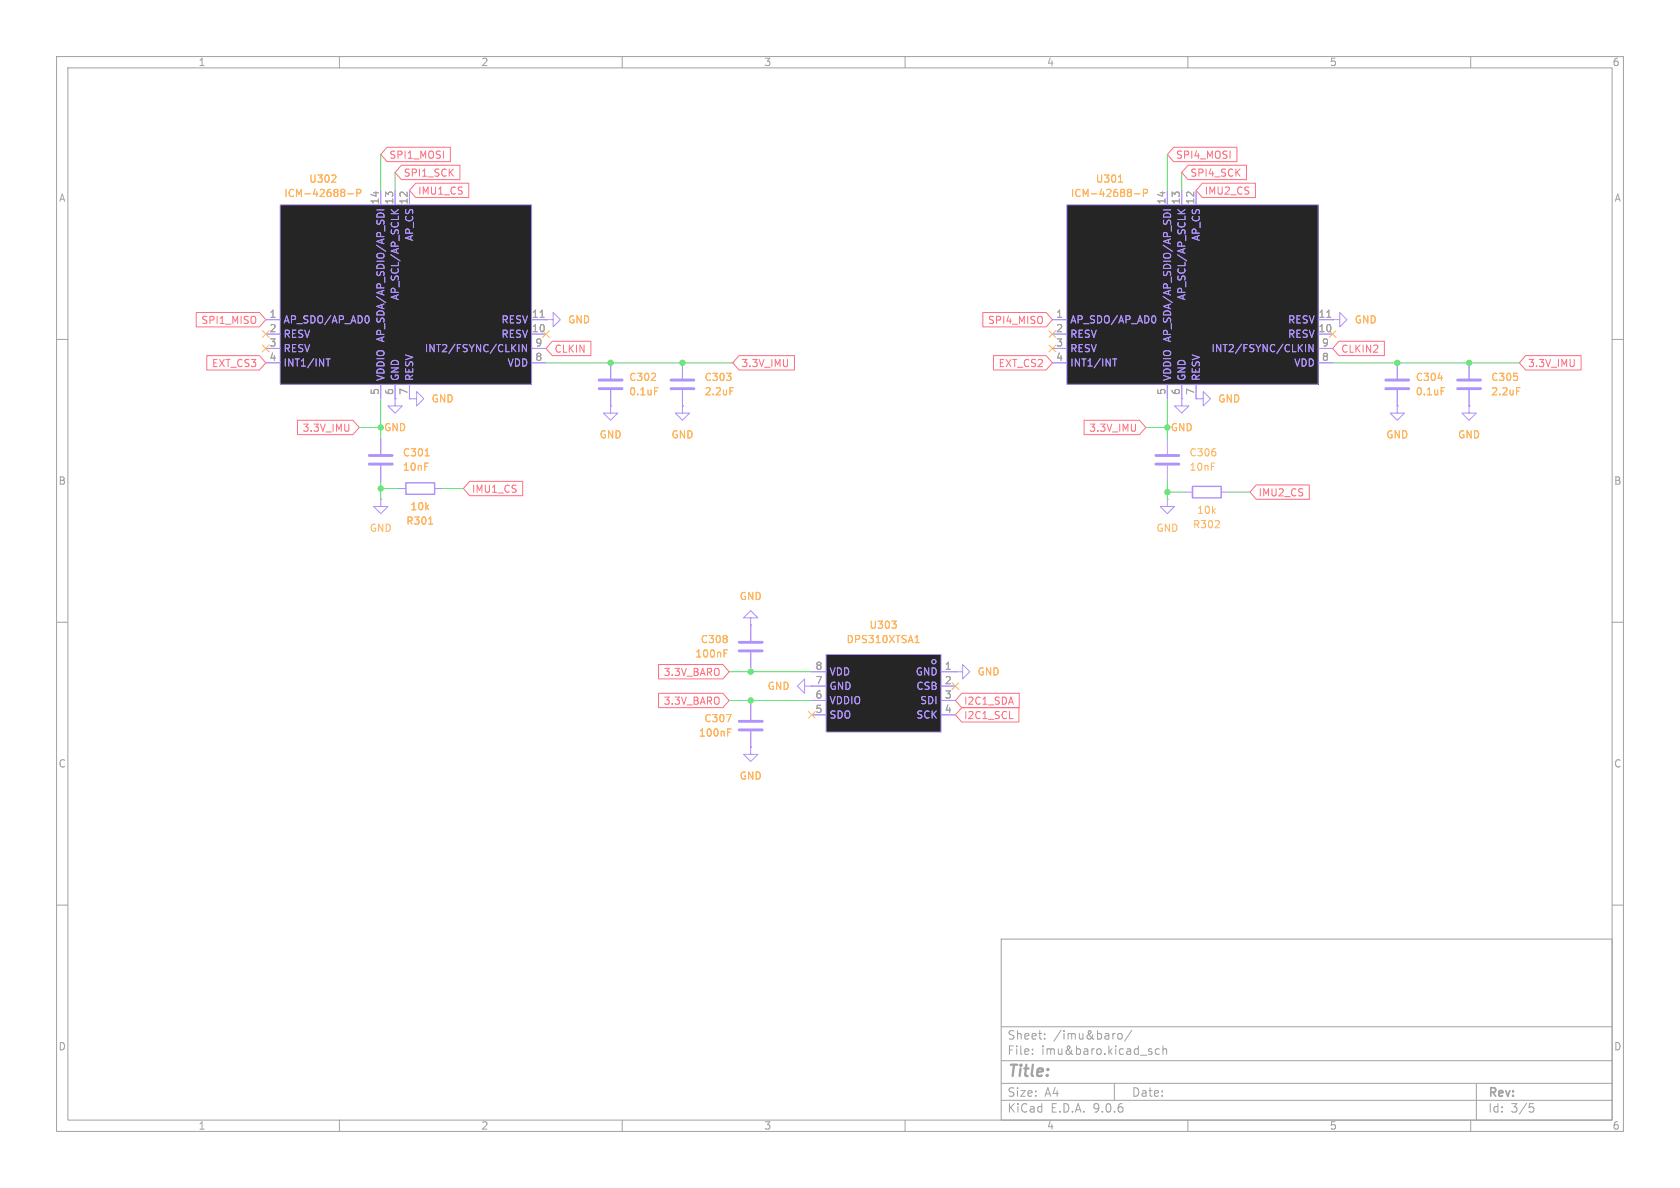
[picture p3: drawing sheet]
(kicad_sch
 (version 20250114)
 (generator "eeschema")
 (generator_version "9.0")
 (paper "A4")
 (lib_symbols
  (symbol "ICM-42688-P_1" (exclude_from_sim no) (in_bom yes) (on_board yes)
   (property "Reference" "U302" (at -36.83 32.512 0) (effects (font (size 1.27 1.27))))
   (property "Value" "ICM-42688-P" (at -36.83 29.972 0) (effects (font (size 1.27 1.27))))
   (property "Footprint" "easyeda2kicad:LGA-14_L3.0-W2.5-P0.50-TL" (at 2.54 41.91 0) (effects (font (size 1.27 1.27)) (hide yes)))
   (property "Datasheet" "" (at 0 0 0) (effects (font (size 1.27 1.27)) (hide yes)))
   (property "Description" "" (at 0 0 0) (effects (font (size 1.27 1.27)) (hide yes)))
   (property "LCSC Part" "C1850418" (at -14.986 39.37 0) (effects (font (size 1.27 1.27)) (hide yes)))
   (symbol "ICM-42688-P_1_0_1"
    (rectangle (start -44.45 27.94) (end 0 -3.81) (stroke (width 0) (type default)) (fill (type background)))
    (pin unspecified line (at -46.99 7.62 0) (length 2.54) (name "AP_SDO/AP_AD0" (effects (font (size 1.27 1.27)))) (number "1" (effects (font (size 1.27 1.27)))))
    (pin unspecified line (at -46.99 5.08 0) (length 2.54) (name "RESV" (effects (font (size 1.27 1.27)))) (number "2" (effects (font (size 1.27 1.27)))))
    (pin unspecified line (at -46.99 2.54 0) (length 2.54) (name "RESV" (effects (font (size 1.27 1.27)))) (number "3" (effects (font (size 1.27 1.27)))))
    (pin unspecified line (at -46.99 0 0) (length 2.54) (name "INT1/INT" (effects (font (size 1.27 1.27)))) (number "4" (effects (font (size 1.27 1.27)))))
    (pin unspecified line (at -26.67 30.48 270) (length 2.54) (name "AP_SDA/AP_SDIO/AP_SDI" (effects (font (size 1.27 1.27)))) (number "14" (effects (font (size 1.27 1.27)))))
    (pin unspecified line (at -26.67 -6.35 90) (length 2.54) (name "VDDIO" (effects (font (size 1.27 1.27)))) (number "5" (effects (font (size 1.27 1.27)))))
    (pin unspecified line (at -24.13 30.48 270) (length 2.54) (name "AP_SCL/AP_SCLK" (effects (font (size 1.27 1.27)))) (number "13" (effects (font (size 1.27 1.27)))))
    (pin unspecified line (at -24.13 -6.35 90) (length 2.54) (name "GND" (effects (font (size 1.27 1.27)))) (number "6" (effects (font (size 1.27 1.27)))))
    (pin unspecified line (at -21.59 30.48 270) (length 2.54) (name "AP_CS" (effects (font (size 1.27 1.27)))) (number "12" (effects (font (size 1.27 1.27)))))
    (pin unspecified line (at -21.59 -6.35 90) (length 2.54) (name "RESV" (effects (font (size 1.27 1.27)))) (number "7" (effects (font (size 1.27 1.27)))))
    (pin unspecified line (at 2.54 7.62 180) (length 2.54) (name "RESV" (effects (font (size 1.27 1.27)))) (number "11" (effects (font (size 1.27 1.27)))))
    (pin unspecified line (at 2.54 5.08 180) (length 2.54) (name "RESV" (effects (font (size 1.27 1.27)))) (number "10" (effects (font (size 1.27 1.27)))))
    (pin unspecified line (at 2.54 2.54 180) (length 2.54) (name "INT2/FSYNC/CLKIN" (effects (font (size 1.27 1.27)))) (number "9" (effects (font (size 1.27 1.27)))))
    (pin unspecified line (at 2.54 0 180) (length 2.54) (name "VDD" (effects (font (size 1.27 1.27)))) (number "8" (effects (font (size 1.27 1.27))))))
   (embedded_fonts no))
  (symbol "PCM_Capacitor_AKL:C_0402"
   (pin_numbers (hide yes))
   (pin_names
    (offset 0.254)) (exclude_from_sim no) (in_bom yes) (on_board yes)
   (property "Reference" "C" (at 0.635 2.54 0) (effects (font (size 1.27 1.27)) (justify left)))
   (property "Value" "C_0402" (at 0.635 -2.54 0) (effects (font (size 1.27 1.27)) (justify left)))
   (property "Footprint" "PCM_Capacitor_SMD_AKL:C_0402_1005Metric" (at 0.9652 -3.81 0) (effects (font (size 1.27 1.27)) (hide yes)))
   (property "Datasheet" "~" (at 0 0 0) (effects (font (size 1.27 1.27)) (hide yes)))
   (property "Description" "SMD 0402 MLCC capacitor, Alternate KiCad Library" (at 0 0 0) (effects (font (size 1.27 1.27)) (hide yes)))
   (symbol "C_0402_0_1"
    (polyline (pts (xy -2.032 0.762) (xy 2.032 0.762)) (stroke (width 0.508) (type default)) (fill (type none)))
    (polyline (pts (xy -2.032 -0.762) (xy 2.032 -0.762)) (stroke (width 0.508) (type default)) (fill (type none))))
   (symbol "C_0402_0_2"
    (polyline (pts (xy -2.54 -2.54) (xy -0.381 -0.381)) (stroke (width 0) (type default)) (fill (type none)))
    (polyline (pts (xy -0.508 -0.508) (xy -1.651 0.635)) (stroke (width 0.508) (type default)) (fill (type none)))
    (polyline (pts (xy -0.508 -0.508) (xy 0.635 -1.651)) (stroke (width 0.508) (type default)) (fill (type none)))
    (polyline (pts (xy 0.381 0.381) (xy 2.54 2.54)) (stroke (width 0) (type default)) (fill (type none)))
    (polyline (pts (xy 0.508 0.508) (xy -0.635 1.651)) (stroke (width 0.508) (type default)) (fill (type none)))
    (polyline (pts (xy 0.508 0.508) (xy 1.651 -0.635)) (stroke (width 0.508) (type default)) (fill (type none))))
   (symbol "C_0402_1_1"
    (pin passive line (at 0 3.81 270) (length 2.794) (name "~" (effects (font (size 1.27 1.27)))) (number "1" (effects (font (size 1.27 1.27)))))
    (pin passive line (at 0 -3.81 90) (length 2.794) (name "~" (effects (font (size 1.27 1.27)))) (number "2" (effects (font (size 1.27 1.27))))))
   (symbol "C_0402_1_2"
    (pin passive line (at -2.54 -2.54 90) (length 0) (name "~" (effects (font (size 1.27 1.27)))) (number "2" (effects (font (size 1.27 1.27)))))
    (pin passive line (at 2.54 2.54 270) (length 0) (name "~" (effects (font (size 1.27 1.27)))) (number "1" (effects (font (size 1.27 1.27))))))
   (embedded_fonts no))
  (symbol "PCM_Resistor_AKL:R_0402"
   (pin_numbers (hide yes))
   (pin_names
    (offset 0)) (exclude_from_sim no) (in_bom yes) (on_board yes)
   (property "Reference" "R" (at 2.54 1.27 0) (effects (font (size 1.27 1.27)) (justify left)))
   (property "Value" "R_0402" (at 2.54 -1.27 0) (effects (font (size 1.27 1.27)) (justify left)))
   (property "Footprint" "PCM_Resistor_SMD_AKL:R_0402_1005Metric" (at 0 -11.43 0) (effects (font (size 1.27 1.27)) (hide yes)))
   (property "Datasheet" "~" (at 0 0 0) (effects (font (size 1.27 1.27)) (hide yes)))
   (property "Description" "SMD 0402 Chip Resistor, European Symbol, Alternate KiCad Library" (at 0 0 0) (effects (font (size 1.27 1.27)) (hide yes)))
   (symbol "R_0402_0_1"
    (rectangle (start -1.016 2.54) (end 1.016 -2.54) (stroke (width 0.254) (type default)) (fill (type none))))
   (symbol "R_0402_0_2"
    (polyline (pts (xy -2.54 -2.54) (xy -1.524 -1.524)) (stroke (width 0) (type default)) (fill (type none)))
    (polyline (pts (xy 1.524 1.524) (xy 2.54 2.54)) (stroke (width 0) (type default)) (fill (type none)))
    (polyline (pts (xy 1.524 1.524) (xy 0.889 2.159) (xy -2.159 -0.889) (xy -0.889 -2.159) (xy 2.159 0.889) (xy 1.524 1.524)) (stroke (width 0.254) (type default)) (fill (type none))))
   (symbol "R_0402_1_1"
    (pin passive line (at 0 3.81 270) (length 1.27) (name "~" (effects (font (size 1.27 1.27)))) (number "1" (effects (font (size 1.27 1.27)))))
    (pin passive line (at 0 -3.81 90) (length 1.27) (name "~" (effects (font (size 1.27 1.27)))) (number "2" (effects (font (size 1.27 1.27))))))
   (symbol "R_0402_1_2"
    (pin passive line (at -2.54 -2.54 0) (length 0) (name "" (effects (font (size 1.27 1.27)))) (number "2" (effects (font (size 1.27 1.27)))))
    (pin passive line (at 2.54 2.54 180) (length 0) (name "" (effects (font (size 1.27 1.27)))) (number "1" (effects (font (size 1.27 1.27))))))
   (embedded_fonts no))
  (symbol "easyeda2kicad:DPS310XTSA1" (exclude_from_sim no) (in_bom yes) (on_board yes)
   (property "Reference" "U" (at 0 8.89 0) (effects (font (size 1.27 1.27))))
   (property "Value" "DPS310XTSA1" (at 0 -8.89 0) (effects (font (size 1.27 1.27))))
   (property "Footprint" "easyeda2kicad:LGA-8_DPS310XTSA1" (at 0 -11.43 0) (effects (font (size 1.27 1.27)) (hide yes)))
   (property "Datasheet" "https://lcsc.com/product-detail/Sensors_Infineon_DPS310XTSA1_DPS310XTSA1_C130156.html" (at 0 -13.97 0) (effects (font (size 1.27 1.27)) (hide yes)))
   (property "Description" "" (at 0 0 0) (effects (font (size 1.27 1.27)) (hide yes)))
   (property "LCSC Part" "C130156" (at 0 -16.51 0) (effects (font (size 1.27 1.27)) (hide yes)))
   (symbol "DPS310XTSA1_0_1"
    (rectangle (start -10.16 6.86) (end 10.16 -6.86) (stroke (width 0) (type default)) (fill (type background)))
    (circle (center -8.89 5.59) (radius 0.38) (stroke (width 0) (type default)) (fill (type none)))
    (circle (center -8.89 5.59) (radius 0.38) (stroke (width 0) (type default)) (fill (type none)))
    (pin unspecified line (at -12.7 3.81 0) (length 2.54) (name "GND" (effects (font (size 1.27 1.27)))) (number "1" (effects (font (size 1.27 1.27)))))
    (pin unspecified line (at -12.7 1.27 0) (length 2.54) (name "CSB" (effects (font (size 1.27 1.27)))) (number "2" (effects (font (size 1.27 1.27)))))
    (pin unspecified line (at -12.7 -1.27 0) (length 2.54) (name "SDI" (effects (font (size 1.27 1.27)))) (number "3" (effects (font (size 1.27 1.27)))))
    (pin unspecified line (at -12.7 -3.81 0) (length 2.54) (name "SCK" (effects (font (size 1.27 1.27)))) (number "4" (effects (font (size 1.27 1.27)))))
    (pin unspecified line (at 12.7 3.81 180) (length 2.54) (name "VDD" (effects (font (size 1.27 1.27)))) (number "8" (effects (font (size 1.27 1.27)))))
    (pin unspecified line (at 12.7 1.27 180) (length 2.54) (name "GND" (effects (font (size 1.27 1.27)))) (number "7" (effects (font (size 1.27 1.27)))))
    (pin unspecified line (at 12.7 -1.27 180) (length 2.54) (name "VDDIO" (effects (font (size 1.27 1.27)))) (number "6" (effects (font (size 1.27 1.27)))))
    (pin unspecified line (at 12.7 -3.81 180) (length 2.54) (name "SDO" (effects (font (size 1.27 1.27)))) (number "5" (effects (font (size 1.27 1.27))))))
   (embedded_fonts no))
  (symbol "power:GND"
   (power)
   (pin_numbers (hide yes))
   (pin_names
    (offset 0) (hide yes)) (exclude_from_sim no) (in_bom yes) (on_board yes)
   (property "Reference" "#PWR" (at 0 -6.35 0) (effects (font (size 1.27 1.27)) (hide yes)))
   (property "Value" "GND" (at 0 -3.81 0) (effects (font (size 1.27 1.27))))
   (property "Footprint" "" (at 0 0 0) (effects (font (size 1.27 1.27)) (hide yes)))
   (property "Datasheet" "" (at 0 0 0) (effects (font (size 1.27 1.27)) (hide yes)))
   (property "Description" "Power symbol creates a global label with name \"GND\" , ground" (at 0 0 0) (effects (font (size 1.27 1.27)) (hide yes)))
   (symbol "GND_0_1"
    (polyline (pts (xy 0 0) (xy 0 -1.27) (xy 1.27 -1.27) (xy 0 -2.54) (xy -1.27 -1.27) (xy 0 -1.27)) (stroke (width 0) (type default)) (fill (type none))))
   (symbol "GND_1_1"
    (pin power_in line (at 0 0 270) (length 0) (name "~" (effects (font (size 1.27 1.27)))) (number "1" (effects (font (size 1.27 1.27))))))
   (embedded_fonts no)))
 (junction
  (at 120.65 64.135)
  (diameter 0)
  (color 0 0 0 0))
 (junction
  (at 247.015 64.135)
  (diameter 0)
  (color 0 0 0 0))
 (junction
  (at 67.31 75.565)
  (diameter 0)
  (color 0 0 0 0))
 (junction
  (at 107.95 64.135)
  (diameter 0)
  (color 0 0 0 0))
 (junction
  (at 206.375 75.565)
  (diameter 0)
  (color 0 0 0 0))
 (junction
  (at 132.715 118.745)
  (diameter 0)
  (color 0 0 0 0))
 (junction
  (at 259.715 64.135)
  (diameter 0)
  (color 0 0 0 0))
 (junction
  (at 67.31 86.36)
  (diameter 0)
  (color 0 0 0 0))
 (junction
  (at 132.715 123.825)
  (diameter 0)
  (color 0 0 0 0))
 (junction
  (at 206.375 86.995)
  (diameter 0)
  (color 0 0 0 0))
 (no_connect
  (at 46.99 61.595))
 (no_connect
  (at 168.91 121.285))
 (no_connect
  (at 186.055 61.595))
 (no_connect
  (at 143.51 126.365))
 (no_connect
  (at 46.99 59.055))
 (no_connect
  (at 186.055 59.055))
 (no_connect
  (at 235.585 59.055))
 (no_connect
  (at 96.52 59.055))
 (wire
  (pts (xy 63.5 75.565) (xy 67.31 75.565))
  (stroke (width 0) (type default)))
 (wire
  (pts (xy 247.015 64.135) (xy 259.715 64.135))
  (stroke (width 0) (type default)))
 (wire
  (pts (xy 206.375 27.305) (xy 206.375 33.655))
  (stroke (width 0) (type default)))
 (wire
  (pts (xy 208.915 30.48) (xy 208.915 33.655))
  (stroke (width 0) (type default)))
 (wire
  (pts (xy 206.375 85.09) (xy 206.375 86.995))
  (stroke (width 0) (type default)))
 (wire
  (pts (xy 220.98 86.995) (xy 217.17 86.995))
  (stroke (width 0) (type default)))
 (wire
  (pts (xy 132.715 123.825) (xy 143.51 123.825))
  (stroke (width 0) (type default)))
 (wire
  (pts (xy 67.31 75.565) (xy 67.31 77.47))
  (stroke (width 0) (type default)))
 (wire
  (pts (xy 67.31 70.485) (xy 67.31 75.565))
  (stroke (width 0) (type default)))
 (wire
  (pts (xy 132.715 118.745) (xy 143.51 118.745))
  (stroke (width 0) (type default)))
 (wire
  (pts (xy 128.905 118.745) (xy 132.715 118.745))
  (stroke (width 0) (type default)))
 (wire
  (pts (xy 70.485 86.36) (xy 67.31 86.36))
  (stroke (width 0) (type default)))
 (wire
  (pts (xy 209.55 86.995) (xy 206.375 86.995))
  (stroke (width 0) (type default)))
 (wire
  (pts (xy 67.31 27.305) (xy 67.31 33.655))
  (stroke (width 0) (type default)))
 (wire
  (pts (xy 202.565 75.565) (xy 206.375 75.565))
  (stroke (width 0) (type default)))
 (wire
  (pts (xy 81.915 86.36) (xy 78.105 86.36))
  (stroke (width 0) (type default)))
 (wire
  (pts (xy 107.95 64.135) (xy 120.65 64.135))
  (stroke (width 0) (type default)))
 (wire
  (pts (xy 120.65 64.135) (xy 129.54 64.135))
  (stroke (width 0) (type default)))
 (wire
  (pts (xy 132.715 118.11) (xy 132.715 118.745))
  (stroke (width 0) (type default)))
 (wire
  (pts (xy 67.31 85.09) (xy 67.31 86.36))
  (stroke (width 0) (type default)))
 (wire
  (pts (xy 67.31 86.36) (xy 67.31 88.265))
  (stroke (width 0) (type default)))
 (wire
  (pts (xy 206.375 75.565) (xy 206.375 77.47))
  (stroke (width 0) (type default)))
 (wire
  (pts (xy 128.905 123.825) (xy 132.715 123.825))
  (stroke (width 0) (type default)))
 (wire
  (pts (xy 259.715 64.135) (xy 268.605 64.135))
  (stroke (width 0) (type default)))
 (wire
  (pts (xy 206.375 70.485) (xy 206.375 75.565))
  (stroke (width 0) (type default)))
 (wire
  (pts (xy 132.715 124.46) (xy 132.715 123.825))
  (stroke (width 0) (type default)))
 (wire
  (pts (xy 69.85 30.48) (xy 69.85 33.655))
  (stroke (width 0) (type default)))
 (wire
  (pts (xy 206.375 86.995) (xy 206.375 88.265))
  (stroke (width 0) (type default)))
 (wire
  (pts (xy 96.52 64.135) (xy 107.95 64.135))
  (stroke (width 0) (type default)))
 (wire
  (pts (xy 235.585 64.135) (xy 247.015 64.135))
  (stroke (width 0) (type default)))
 (global_label "CLKIN2"
  (shape input)
  (at 235.585 61.595 0)
  (fields_autoplaced yes)
  (effects (font (size 1.27 1.27)) (justify left))
  (property "Intersheetrefs" "${INTERSHEET_REFS}" (at 245.2831 61.595 0) (effects (font (size 1.27 1.27)) (justify left) (hide yes))))
 (global_label "IMU1_CS"
  (shape input)
  (at 81.915 86.36 0)
  (fields_autoplaced yes)
  (effects (font (size 1.27 1.27)) (justify left))
  (property "Intersheetrefs" "${INTERSHEET_REFS}" (at 92.9435 86.36 0) (effects (font (size 1.27 1.27)) (justify left) (hide yes))))
 (global_label "3.3V_IMU"
  (shape input)
  (at 202.565 75.565 180)
  (fields_autoplaced yes)
  (effects (font (size 1.27 1.27)) (justify right))
  (property "Intersheetrefs" "${INTERSHEET_REFS}" (at 191.1131 75.565 0) (effects (font (size 1.27 1.27)) (justify right) (hide yes))))
 (global_label "CLKIN"
  (shape input)
  (at 96.52 61.595 0)
  (fields_autoplaced yes)
  (effects (font (size 1.27 1.27)) (justify left))
  (property "Intersheetrefs" "${INTERSHEET_REFS}" (at 105.0086 61.595 0) (effects (font (size 1.27 1.27)) (justify left) (hide yes))))
 (global_label "EXT_CS2"
  (shape input)
  (at 186.055 64.135 180)
  (fields_autoplaced yes)
  (effects (font (size 1.27 1.27)) (justify right))
  (property "Intersheetrefs" "${INTERSHEET_REFS}" (at 175.0871 64.135 0) (effects (font (size 1.27 1.27)) (justify right) (hide yes))))
 (global_label "3.3V_BARO"
  (shape input)
  (at 128.905 123.825 180)
  (fields_autoplaced yes)
  (effects (font (size 1.27 1.27)) (justify right))
  (property "Intersheetrefs" "${INTERSHEET_REFS}" (at 115.8807 123.825 0) (effects (font (size 1.27 1.27)) (justify right) (hide yes))))
 (global_label "SPI4_MISO"
  (shape input)
  (at 186.055 56.515 180)
  (fields_autoplaced yes)
  (effects (font (size 1.27 1.27)) (justify right))
  (property "Intersheetrefs" "${INTERSHEET_REFS}" (at 173.2122 56.515 0) (effects (font (size 1.27 1.27)) (justify right) (hide yes))))
 (global_label "I2C1_SDA"
  (shape input)
  (at 168.91 123.825 0)
  (fields_autoplaced yes)
  (effects (font (size 1.27 1.27)) (justify left))
  (property "Intersheetrefs" "${INTERSHEET_REFS}" (at 180.7247 123.825 0) (effects (font (size 1.27 1.27)) (justify left) (hide yes))))
 (global_label "EXT_CS3"
  (shape input)
  (at 46.99 64.135 180)
  (fields_autoplaced yes)
  (effects (font (size 1.27 1.27)) (justify right))
  (property "Intersheetrefs" "${INTERSHEET_REFS}" (at 36.0221 64.135 0) (effects (font (size 1.27 1.27)) (justify right) (hide yes))))
 (global_label "3.3V_IMU"
  (shape input)
  (at 268.605 64.135 0)
  (fields_autoplaced yes)
  (effects (font (size 1.27 1.27)) (justify left))
  (property "Intersheetrefs" "${INTERSHEET_REFS}" (at 280.0569 64.135 0) (effects (font (size 1.27 1.27)) (justify left) (hide yes))))
 (global_label "IMU2_CS"
  (shape input)
  (at 211.455 33.655 0)
  (fields_autoplaced yes)
  (effects (font (size 1.27 1.27)) (justify left))
  (property "Intersheetrefs" "${INTERSHEET_REFS}" (at 222.4835 33.655 0) (effects (font (size 1.27 1.27)) (justify left) (hide yes))))
 (global_label "SPI4_SCK"
  (shape input)
  (at 208.915 30.48 0)
  (fields_autoplaced yes)
  (effects (font (size 1.27 1.27)) (justify left))
  (property "Intersheetrefs" "${INTERSHEET_REFS}" (at 220.9111 30.48 0) (effects (font (size 1.27 1.27)) (justify left) (hide yes))))
 (global_label "IMU1_CS"
  (shape input)
  (at 72.39 33.655 0)
  (fields_autoplaced yes)
  (effects (font (size 1.27 1.27)) (justify left))
  (property "Intersheetrefs" "${INTERSHEET_REFS}" (at 83.4185 33.655 0) (effects (font (size 1.27 1.27)) (justify left) (hide yes))))
 (global_label "I2C1_SCL"
  (shape input)
  (at 168.91 126.365 0)
  (fields_autoplaced yes)
  (effects (font (size 1.27 1.27)) (justify left))
  (property "Intersheetrefs" "${INTERSHEET_REFS}" (at 180.6642 126.365 0) (effects (font (size 1.27 1.27)) (justify left) (hide yes))))
 (global_label "3.3V_BARO"
  (shape input)
  (at 128.905 118.745 180)
  (fields_autoplaced yes)
  (effects (font (size 1.27 1.27)) (justify right))
  (property "Intersheetrefs" "${INTERSHEET_REFS}" (at 115.8807 118.745 0) (effects (font (size 1.27 1.27)) (justify right) (hide yes))))
 (global_label "3.3V_IMU"
  (shape input)
  (at 63.5 75.565 180)
  (fields_autoplaced yes)
  (effects (font (size 1.27 1.27)) (justify right))
  (property "Intersheetrefs" "${INTERSHEET_REFS}" (at 52.0481 75.565 0) (effects (font (size 1.27 1.27)) (justify right) (hide yes))))
 (global_label "SPI1_MISO"
  (shape input)
  (at 46.99 56.515 180)
  (fields_autoplaced yes)
  (effects (font (size 1.27 1.27)) (justify right))
  (property "Intersheetrefs" "${INTERSHEET_REFS}" (at 34.1472 56.515 0) (effects (font (size 1.27 1.27)) (justify right) (hide yes))))
 (global_label "SPI4_MOSI"
  (shape input)
  (at 206.375 27.305 0)
  (fields_autoplaced yes)
  (effects (font (size 1.27 1.27)) (justify left))
  (property "Intersheetrefs" "${INTERSHEET_REFS}" (at 219.2178 27.305 0) (effects (font (size 1.27 1.27)) (justify left) (hide yes))))
 (global_label "IMU2_CS"
  (shape input)
  (at 220.98 86.995 0)
  (fields_autoplaced yes)
  (effects (font (size 1.27 1.27)) (justify left))
  (property "Intersheetrefs" "${INTERSHEET_REFS}" (at 232.0085 86.995 0) (effects (font (size 1.27 1.27)) (justify left) (hide yes))))
 (global_label "3.3V_IMU"
  (shape input)
  (at 129.54 64.135 0)
  (fields_autoplaced yes)
  (effects (font (size 1.27 1.27)) (justify left))
  (property "Intersheetrefs" "${INTERSHEET_REFS}" (at 140.9919 64.135 0) (effects (font (size 1.27 1.27)) (justify left) (hide yes))))
 (global_label "SPI1_SCK"
  (shape input)
  (at 69.85 30.48 0)
  (fields_autoplaced yes)
  (effects (font (size 1.27 1.27)) (justify left))
  (property "Intersheetrefs" "${INTERSHEET_REFS}" (at 81.8461 30.48 0) (effects (font (size 1.27 1.27)) (justify left) (hide yes))))
 (global_label "SPI1_MOSI"
  (shape input)
  (at 67.31 27.305 0)
  (fields_autoplaced yes)
  (effects (font (size 1.27 1.27)) (justify left))
  (property "Intersheetrefs" "${INTERSHEET_REFS}" (at 80.1528 27.305 0) (effects (font (size 1.27 1.27)) (justify left) (hide yes))))
 (symbol
  (lib_id "power:GND")
  (at 67.31 88.265 0)
  (unit 1)
  (exclude_from_sim no)
  (in_bom yes)
  (on_board yes)
  (dnp no)
  (fields_autoplaced yes)
  (property "Reference" "#PWR0304" (at 67.31 94.615 0) (effects (font (size 1.27 1.27)) (hide yes)))
  (property "Value" "GND" (at 67.31 93.345 0) (effects (font (size 1.27 1.27))))
  (property "Footprint" "" (at 67.31 88.265 0) (effects (font (size 1.27 1.27)) (hide yes)))
  (property "Datasheet" "" (at 67.31 88.265 0) (effects (font (size 1.27 1.27)) (hide yes)))
  (property "Description" "Power symbol creates a global label with name \"GND\" , ground" (at 67.31 88.265 0) (effects (font (size 1.27 1.27)) (hide yes)))
  (pin "1"))
 (symbol
  (lib_id "easyeda2kicad:DPS310XTSA1")
  (at 156.21 122.555 0)
  (mirror y)
  (unit 1)
  (exclude_from_sim no)
  (in_bom yes)
  (on_board yes)
  (dnp no)
  (property "Reference" "U303" (at 156.21 110.49 0) (effects (font (size 1.27 1.27))))
  (property "Value" "DPS310XTSA1" (at 156.21 113.03 0) (effects (font (size 1.27 1.27))))
  (property "Footprint" "easyeda2kicad:LGA-8_DPS310XTSA1" (at 156.21 133.985 0) (effects (font (size 1.27 1.27)) (hide yes)))
  (property "Datasheet" "https://lcsc.com/product-detail/Sensors_Infineon_DPS310XTSA1_DPS310XTSA1_C130156.html" (at 156.21 136.525 0) (effects (font (size 1.27 1.27)) (hide yes)))
  (property "Description" "" (at 156.21 122.555 0) (effects (font (size 1.27 1.27)) (hide yes)))
  (property "LCSC Part" "C130156" (at 156.21 139.065 0) (effects (font (size 1.27 1.27)) (hide yes)))
  (pin "7")
  (pin "1")
  (pin "4")
  (pin "8")
  (pin "3")
  (pin "6")
  (pin "2")
  (pin "5"))
 (symbol
  (lib_id "power:GND")
  (at 107.95 71.755 0)
  (unit 1)
  (exclude_from_sim no)
  (in_bom yes)
  (on_board yes)
  (dnp no)
  (fields_autoplaced yes)
  (property "Reference" "#PWR0305" (at 107.95 78.105 0) (effects (font (size 1.27 1.27)) (hide yes)))
  (property "Value" "GND" (at 107.95 76.835 0) (effects (font (size 1.27 1.27))))
  (property "Footprint" "" (at 107.95 71.755 0) (effects (font (size 1.27 1.27)) (hide yes)))
  (property "Datasheet" "" (at 107.95 71.755 0) (effects (font (size 1.27 1.27)) (hide yes)))
  (property "Description" "Power symbol creates a global label with name \"GND\" , ground" (at 107.95 71.755 0) (effects (font (size 1.27 1.27)) (hide yes)))
  (pin "1"))
 (symbol
  (lib_id "PCM_Capacitor_AKL:C_0402")
  (at 120.65 67.945 0)
  (unit 1)
  (exclude_from_sim no)
  (in_bom yes)
  (on_board yes)
  (dnp no)
  (fields_autoplaced yes)
  (property "Reference" "C303" (at 124.46 66.6749 0) (effects (font (size 1.27 1.27)) (justify left)))
  (property "Value" "2.2uF" (at 124.46 69.2149 0) (effects (font (size 1.27 1.27)) (justify left)))
  (property "Footprint" "PCM_Capacitor_SMD_AKL:C_0402_1005Metric" (at 121.6152 71.755 0) (effects (font (size 1.27 1.27)) (hide yes)))
  (property "Datasheet" "~" (at 120.65 67.945 0) (effects (font (size 1.27 1.27)) (hide yes)))
  (property "Description" "SMD 0402 MLCC capacitor, Alternate KiCad Library" (at 120.65 67.945 0) (effects (font (size 1.27 1.27)) (hide yes)))
  (pin "1")
  (pin "2"))
 (symbol
  (lib_id "PCM_Capacitor_AKL:C_0402")
  (at 107.95 67.945 0)
  (unit 1)
  (exclude_from_sim no)
  (in_bom yes)
  (on_board yes)
  (dnp no)
  (fields_autoplaced yes)
  (property "Reference" "C302" (at 111.125 66.6749 0) (effects (font (size 1.27 1.27)) (justify left)))
  (property "Value" "0.1uF" (at 111.125 69.2149 0) (effects (font (size 1.27 1.27)) (justify left)))
  (property "Footprint" "PCM_Capacitor_SMD_AKL:C_0402_1005Metric" (at 108.9152 71.755 0) (effects (font (size 1.27 1.27)) (hide yes)))
  (property "Datasheet" "~" (at 107.95 67.945 0) (effects (font (size 1.27 1.27)) (hide yes)))
  (property "Description" "SMD 0402 MLCC capacitor, Alternate KiCad Library" (at 107.95 67.945 0) (effects (font (size 1.27 1.27)) (hide yes)))
  (pin "1")
  (pin "2"))
 (symbol
  (lib_id "power:GND")
  (at 168.91 118.745 90)
  (unit 1)
  (exclude_from_sim no)
  (in_bom yes)
  (on_board yes)
  (dnp no)
  (fields_autoplaced yes)
  (property "Reference" "#PWR0314" (at 175.26 118.745 0) (effects (font (size 1.27 1.27)) (hide yes)))
  (property "Value" "GND" (at 172.72 118.7449 90) (effects (font (size 1.27 1.27)) (justify right)))
  (property "Footprint" "" (at 168.91 118.745 0) (effects (font (size 1.27 1.27)) (hide yes)))
  (property "Datasheet" "" (at 168.91 118.745 0) (effects (font (size 1.27 1.27)) (hide yes)))
  (property "Description" "Power symbol creates a global label with name \"GND\" , ground" (at 168.91 118.745 0) (effects (font (size 1.27 1.27)) (hide yes)))
  (pin "1"))
 (symbol
  (lib_id "power:GND")
  (at 235.585 56.515 90)
  (unit 1)
  (exclude_from_sim no)
  (in_bom yes)
  (on_board yes)
  (dnp no)
  (fields_autoplaced yes)
  (property "Reference" "#PWR0307" (at 241.935 56.515 0) (effects (font (size 1.27 1.27)) (hide yes)))
  (property "Value" "GND" (at 239.395 56.5149 90) (effects (font (size 1.27 1.27)) (justify right)))
  (property "Footprint" "" (at 235.585 56.515 0) (effects (font (size 1.27 1.27)) (hide yes)))
  (property "Datasheet" "" (at 235.585 56.515 0) (effects (font (size 1.27 1.27)) (hide yes)))
  (property "Description" "Power symbol creates a global label with name \"GND\" , ground" (at 235.585 56.515 0) (effects (font (size 1.27 1.27)) (hide yes)))
  (pin "1"))
 (symbol
  (lib_id "PCM_Capacitor_AKL:C_0402")
  (at 132.715 128.27 0)
  (mirror y)
  (unit 1)
  (exclude_from_sim no)
  (in_bom yes)
  (on_board yes)
  (dnp no)
  (property "Reference" "C307" (at 129.54 126.9999 0) (effects (font (size 1.27 1.27)) (justify left)))
  (property "Value" "100nF" (at 129.54 129.5399 0) (effects (font (size 1.27 1.27)) (justify left)))
  (property "Footprint" "PCM_Capacitor_SMD_AKL:C_0402_1005Metric" (at 131.7498 132.08 0) (effects (font (size 1.27 1.27)) (hide yes)))
  (property "Datasheet" "~" (at 132.715 128.27 0) (effects (font (size 1.27 1.27)) (hide yes)))
  (property "Description" "SMD 0402 MLCC capacitor, Alternate KiCad Library" (at 132.715 128.27 0) (effects (font (size 1.27 1.27)) (hide yes)))
  (pin "1")
  (pin "2"))
 (symbol
  (lib_id "power:GND")
  (at 259.715 71.755 0)
  (unit 1)
  (exclude_from_sim no)
  (in_bom yes)
  (on_board yes)
  (dnp no)
  (fields_autoplaced yes)
  (property "Reference" "#PWR0311" (at 259.715 78.105 0) (effects (font (size 1.27 1.27)) (hide yes)))
  (property "Value" "GND" (at 259.715 76.835 0) (effects (font (size 1.27 1.27))))
  (property "Footprint" "" (at 259.715 71.755 0) (effects (font (size 1.27 1.27)) (hide yes)))
  (property "Datasheet" "" (at 259.715 71.755 0) (effects (font (size 1.27 1.27)) (hide yes)))
  (property "Description" "Power symbol creates a global label with name \"GND\" , ground" (at 259.715 71.755 0) (effects (font (size 1.27 1.27)) (hide yes)))
  (pin "1"))
 (symbol
  (lib_id "PCM_Capacitor_AKL:C_0402")
  (at 247.015 67.945 0)
  (unit 1)
  (exclude_from_sim no)
  (in_bom yes)
  (on_board yes)
  (dnp no)
  (fields_autoplaced yes)
  (property "Reference" "C304" (at 250.19 66.6749 0) (effects (font (size 1.27 1.27)) (justify left)))
  (property "Value" "0.1uF" (at 250.19 69.2149 0) (effects (font (size 1.27 1.27)) (justify left)))
  (property "Footprint" "PCM_Capacitor_SMD_AKL:C_0402_1005Metric" (at 247.9802 71.755 0) (effects (font (size 1.27 1.27)) (hide yes)))
  (property "Datasheet" "~" (at 247.015 67.945 0) (effects (font (size 1.27 1.27)) (hide yes)))
  (property "Description" "SMD 0402 MLCC capacitor, Alternate KiCad Library" (at 247.015 67.945 0) (effects (font (size 1.27 1.27)) (hide yes)))
  (pin "1")
  (pin "2"))
 (symbol
  (lib_name "ICM-42688-P_1")
  (lib_id "easyeda2kicad:ICM-42688-P")
  (at 233.045 64.135 0)
  (unit 1)
  (exclude_from_sim no)
  (in_bom yes)
  (on_board yes)
  (dnp no)
  (fields_autoplaced yes)
  (property "Reference" "U301" (at 196.215 31.623 0) (effects (font (size 1.27 1.27))))
  (property "Value" "ICM-42688-P" (at 196.215 34.163 0) (effects (font (size 1.27 1.27))))
  (property "Footprint" "easyeda2kicad:LGA-14_L3.0-W2.5-P0.50-TL" (at 235.585 22.225 0) (effects (font (size 1.27 1.27)) (hide yes)))
  (property "Datasheet" "" (at 233.045 64.135 0) (effects (font (size 1.27 1.27)) (hide yes)))
  (property "Description" "" (at 233.045 64.135 0) (effects (font (size 1.27 1.27)) (hide yes)))
  (property "LCSC Part" "C1850418" (at 218.059 24.765 0) (effects (font (size 1.27 1.27)) (hide yes)))
  (pin "14")
  (pin "2")
  (pin "12")
  (pin "3")
  (pin "7")
  (pin "6")
  (pin "8")
  (pin "13")
  (pin "1")
  (pin "4")
  (pin "9")
  (pin "11")
  (pin "5")
  (pin "10"))
 (symbol
  (lib_id "power:GND")
  (at 96.52 56.515 90)
  (unit 1)
  (exclude_from_sim no)
  (in_bom yes)
  (on_board yes)
  (dnp no)
  (fields_autoplaced yes)
  (property "Reference" "#PWR0301" (at 102.87 56.515 0) (effects (font (size 1.27 1.27)) (hide yes)))
  (property "Value" "GND" (at 100.33 56.5149 90) (effects (font (size 1.27 1.27)) (justify right)))
  (property "Footprint" "" (at 96.52 56.515 0) (effects (font (size 1.27 1.27)) (hide yes)))
  (property "Datasheet" "" (at 96.52 56.515 0) (effects (font (size 1.27 1.27)) (hide yes)))
  (property "Description" "Power symbol creates a global label with name \"GND\" , ground" (at 96.52 56.515 0) (effects (font (size 1.27 1.27)) (hide yes)))
  (pin "1"))
 (symbol
  (lib_id "power:GND")
  (at 132.715 132.08 0)
  (unit 1)
  (exclude_from_sim no)
  (in_bom yes)
  (on_board yes)
  (dnp no)
  (fields_autoplaced yes)
  (property "Reference" "#PWR0315" (at 132.715 138.43 0) (effects (font (size 1.27 1.27)) (hide yes)))
  (property "Value" "GND" (at 132.715 137.16 0) (effects (font (size 1.27 1.27))))
  (property "Footprint" "" (at 132.715 132.08 0) (effects (font (size 1.27 1.27)) (hide yes)))
  (property "Datasheet" "" (at 132.715 132.08 0) (effects (font (size 1.27 1.27)) (hide yes)))
  (property "Description" "Power symbol creates a global label with name \"GND\" , ground" (at 132.715 132.08 0) (effects (font (size 1.27 1.27)) (hide yes)))
  (pin "1"))
 (symbol
  (lib_id "power:GND")
  (at 208.915 70.485 0)
  (unit 1)
  (exclude_from_sim no)
  (in_bom yes)
  (on_board yes)
  (dnp no)
  (fields_autoplaced yes)
  (property "Reference" "#PWR0308" (at 208.915 76.835 0) (effects (font (size 1.27 1.27)) (hide yes)))
  (property "Value" "GND" (at 208.915 75.565 0) (effects (font (size 1.27 1.27))))
  (property "Footprint" "" (at 208.915 70.485 0) (effects (font (size 1.27 1.27)) (hide yes)))
  (property "Datasheet" "" (at 208.915 70.485 0) (effects (font (size 1.27 1.27)) (hide yes)))
  (property "Description" "Power symbol creates a global label with name \"GND\" , ground" (at 208.915 70.485 0) (effects (font (size 1.27 1.27)) (hide yes)))
  (pin "1"))
 (symbol
  (lib_id "power:GND")
  (at 72.39 70.485 90)
  (unit 1)
  (exclude_from_sim no)
  (in_bom yes)
  (on_board yes)
  (dnp no)
  (fields_autoplaced yes)
  (property "Reference" "#PWR0302" (at 78.74 70.485 0) (effects (font (size 1.27 1.27)) (hide yes)))
  (property "Value" "GND" (at 76.2 70.4849 90) (effects (font (size 1.27 1.27)) (justify right)))
  (property "Footprint" "" (at 72.39 70.485 0) (effects (font (size 1.27 1.27)) (hide yes)))
  (property "Datasheet" "" (at 72.39 70.485 0) (effects (font (size 1.27 1.27)) (hide yes)))
  (property "Description" "Power symbol creates a global label with name \"GND\" , ground" (at 72.39 70.485 0) (effects (font (size 1.27 1.27)) (hide yes)))
  (pin "1"))
 (symbol
  (lib_id "PCM_Resistor_AKL:R_0402")
  (at 74.295 86.36 270)
  (unit 1)
  (exclude_from_sim no)
  (in_bom yes)
  (on_board yes)
  (dnp no)
  (property "Reference" "R301" (at 74.295 92.075 90) (effects (font (size 1.27 1.27))))
  (property "Value" "10k" (at 74.295 89.535 90) (effects (font (size 1.27 1.27))))
  (property "Footprint" "PCM_Resistor_SMD_AKL:R_0402_1005Metric" (at 62.865 86.36 0) (effects (font (size 1.27 1.27)) (hide yes)))
  (property "Datasheet" "~" (at 74.295 86.36 0) (effects (font (size 1.27 1.27)) (hide yes)))
  (property "Description" "SMD 0402 Chip Resistor, European Symbol, Alternate KiCad Library" (at 74.295 86.36 0) (effects (font (size 1.27 1.27)) (hide yes)))
  (pin "2")
  (pin "1"))
 (symbol
  (lib_id "PCM_Capacitor_AKL:C_0402")
  (at 132.715 114.3 0)
  (mirror x)
  (unit 1)
  (exclude_from_sim no)
  (in_bom yes)
  (on_board yes)
  (dnp no)
  (fields_autoplaced yes)
  (property "Reference" "C308" (at 128.905 113.0299 0) (effects (font (size 1.27 1.27)) (justify right)))
  (property "Value" "100nF" (at 128.905 115.5699 0) (effects (font (size 1.27 1.27)) (justify right)))
  (property "Footprint" "PCM_Capacitor_SMD_AKL:C_0402_1005Metric" (at 133.6802 110.49 0) (effects (font (size 1.27 1.27)) (hide yes)))
  (property "Datasheet" "~" (at 132.715 114.3 0) (effects (font (size 1.27 1.27)) (hide yes)))
  (property "Description" "SMD 0402 MLCC capacitor, Alternate KiCad Library" (at 132.715 114.3 0) (effects (font (size 1.27 1.27)) (hide yes)))
  (pin "1")
  (pin "2"))
 (symbol
  (lib_id "power:GND")
  (at 143.51 121.285 270)
  (unit 1)
  (exclude_from_sim no)
  (in_bom yes)
  (on_board yes)
  (dnp no)
  (property "Reference" "#PWR0313" (at 137.16 121.285 0) (effects (font (size 1.27 1.27)) (hide yes)))
  (property "Value" "GND" (at 139.7 121.285 90) (effects (font (size 1.27 1.27)) (justify right)))
  (property "Footprint" "" (at 143.51 121.285 0) (effects (font (size 1.27 1.27)) (hide yes)))
  (property "Datasheet" "" (at 143.51 121.285 0) (effects (font (size 1.27 1.27)) (hide yes)))
  (property "Description" "Power symbol creates a global label with name \"GND\" , ground" (at 143.51 121.285 0) (effects (font (size 1.27 1.27)) (hide yes)))
  (pin "1"))
 (symbol
  (lib_id "power:GND")
  (at 247.015 71.755 0)
  (unit 1)
  (exclude_from_sim no)
  (in_bom yes)
  (on_board yes)
  (dnp no)
  (fields_autoplaced yes)
  (property "Reference" "#PWR0310" (at 247.015 78.105 0) (effects (font (size 1.27 1.27)) (hide yes)))
  (property "Value" "GND" (at 247.015 76.835 0) (effects (font (size 1.27 1.27))))
  (property "Footprint" "" (at 247.015 71.755 0) (effects (font (size 1.27 1.27)) (hide yes)))
  (property "Datasheet" "" (at 247.015 71.755 0) (effects (font (size 1.27 1.27)) (hide yes)))
  (property "Description" "Power symbol creates a global label with name \"GND\" , ground" (at 247.015 71.755 0) (effects (font (size 1.27 1.27)) (hide yes)))
  (pin "1"))
 (symbol
  (lib_id "PCM_Capacitor_AKL:C_0402")
  (at 206.375 81.28 0)
  (unit 1)
  (exclude_from_sim no)
  (in_bom yes)
  (on_board yes)
  (dnp no)
  (fields_autoplaced yes)
  (property "Reference" "C306" (at 210.185 80.0099 0) (effects (font (size 1.27 1.27)) (justify left)))
  (property "Value" "10nF" (at 210.185 82.5499 0) (effects (font (size 1.27 1.27)) (justify left)))
  (property "Footprint" "PCM_Capacitor_SMD_AKL:C_0402_1005Metric" (at 207.3402 85.09 0) (effects (font (size 1.27 1.27)) (hide yes)))
  (property "Datasheet" "~" (at 206.375 81.28 0) (effects (font (size 1.27 1.27)) (hide yes)))
  (property "Description" "SMD 0402 MLCC capacitor, Alternate KiCad Library" (at 206.375 81.28 0) (effects (font (size 1.27 1.27)) (hide yes)))
  (pin "1")
  (pin "2"))
 (symbol
  (lib_id "power:GND")
  (at 132.715 110.49 0)
  (mirror x)
  (unit 1)
  (exclude_from_sim no)
  (in_bom yes)
  (on_board yes)
  (dnp no)
  (fields_autoplaced yes)
  (property "Reference" "#PWR0316" (at 132.715 104.14 0) (effects (font (size 1.27 1.27)) (hide yes)))
  (property "Value" "GND" (at 132.715 105.41 0) (effects (font (size 1.27 1.27))))
  (property "Footprint" "" (at 132.715 110.49 0) (effects (font (size 1.27 1.27)) (hide yes)))
  (property "Datasheet" "" (at 132.715 110.49 0) (effects (font (size 1.27 1.27)) (hide yes)))
  (property "Description" "Power symbol creates a global label with name \"GND\" , ground" (at 132.715 110.49 0) (effects (font (size 1.27 1.27)) (hide yes)))
  (pin "1"))
 (symbol
  (lib_id "power:GND")
  (at 206.375 88.265 0)
  (unit 1)
  (exclude_from_sim no)
  (in_bom yes)
  (on_board yes)
  (dnp no)
  (fields_autoplaced yes)
  (property "Reference" "#PWR0312" (at 206.375 94.615 0) (effects (font (size 1.27 1.27)) (hide yes)))
  (property "Value" "GND" (at 206.375 93.345 0) (effects (font (size 1.27 1.27))))
  (property "Footprint" "" (at 206.375 88.265 0) (effects (font (size 1.27 1.27)) (hide yes)))
  (property "Datasheet" "" (at 206.375 88.265 0) (effects (font (size 1.27 1.27)) (hide yes)))
  (property "Description" "Power symbol creates a global label with name \"GND\" , ground" (at 206.375 88.265 0) (effects (font (size 1.27 1.27)) (hide yes)))
  (pin "1"))
 (symbol
  (lib_name "ICM-42688-P_1")
  (lib_id "easyeda2kicad:ICM-42688-P")
  (at 93.98 64.135 0)
  (unit 1)
  (exclude_from_sim no)
  (in_bom yes)
  (on_board yes)
  (dnp no)
  (fields_autoplaced yes)
  (property "Reference" "U302" (at 57.15 31.623 0) (effects (font (size 1.27 1.27))))
  (property "Value" "ICM-42688-P" (at 57.15 34.163 0) (effects (font (size 1.27 1.27))))
  (property "Footprint" "easyeda2kicad:LGA-14_L3.0-W2.5-P0.50-TL" (at 96.52 22.225 0) (effects (font (size 1.27 1.27)) (hide yes)))
  (property "Datasheet" "" (at 93.98 64.135 0) (effects (font (size 1.27 1.27)) (hide yes)))
  (property "Description" "" (at 93.98 64.135 0) (effects (font (size 1.27 1.27)) (hide yes)))
  (property "LCSC Part" "C1850418" (at 78.994 24.765 0) (effects (font (size 1.27 1.27)) (hide yes)))
  (pin "14")
  (pin "2")
  (pin "12")
  (pin "3")
  (pin "7")
  (pin "6")
  (pin "8")
  (pin "13")
  (pin "1")
  (pin "4")
  (pin "9")
  (pin "11")
  (pin "5")
  (pin "10"))
 (symbol
  (lib_id "PCM_Resistor_AKL:R_0402")
  (at 213.36 86.995 270)
  (unit 1)
  (exclude_from_sim no)
  (in_bom yes)
  (on_board yes)
  (dnp no)
  (property "Reference" "R302" (at 213.36 92.71 90) (effects (font (size 1.27 1.27))))
  (property "Value" "10k" (at 213.36 90.17 90) (effects (font (size 1.27 1.27))))
  (property "Footprint" "PCM_Resistor_SMD_AKL:R_0402_1005Metric" (at 201.93 86.995 0) (effects (font (size 1.27 1.27)) (hide yes)))
  (property "Datasheet" "~" (at 213.36 86.995 0) (effects (font (size 1.27 1.27)) (hide yes)))
  (property "Description" "SMD 0402 Chip Resistor, European Symbol, Alternate KiCad Library" (at 213.36 86.995 0) (effects (font (size 1.27 1.27)) (hide yes)))
  (pin "2")
  (pin "1"))
 (symbol
  (lib_id "power:GND")
  (at 211.455 70.485 90)
  (unit 1)
  (exclude_from_sim no)
  (in_bom yes)
  (on_board yes)
  (dnp no)
  (fields_autoplaced yes)
  (property "Reference" "#PWR0309" (at 217.805 70.485 0) (effects (font (size 1.27 1.27)) (hide yes)))
  (property "Value" "GND" (at 215.265 70.4849 90) (effects (font (size 1.27 1.27)) (justify right)))
  (property "Footprint" "" (at 211.455 70.485 0) (effects (font (size 1.27 1.27)) (hide yes)))
  (property "Datasheet" "" (at 211.455 70.485 0) (effects (font (size 1.27 1.27)) (hide yes)))
  (property "Description" "Power symbol creates a global label with name \"GND\" , ground" (at 211.455 70.485 0) (effects (font (size 1.27 1.27)) (hide yes)))
  (pin "1"))
 (symbol
  (lib_id "power:GND")
  (at 69.85 70.485 0)
  (unit 1)
  (exclude_from_sim no)
  (in_bom yes)
  (on_board yes)
  (dnp no)
  (fields_autoplaced yes)
  (property "Reference" "#PWR0303" (at 69.85 76.835 0) (effects (font (size 1.27 1.27)) (hide yes)))
  (property "Value" "GND" (at 69.85 75.565 0) (effects (font (size 1.27 1.27))))
  (property "Footprint" "" (at 69.85 70.485 0) (effects (font (size 1.27 1.27)) (hide yes)))
  (property "Datasheet" "" (at 69.85 70.485 0) (effects (font (size 1.27 1.27)) (hide yes)))
  (property "Description" "Power symbol creates a global label with name \"GND\" , ground" (at 69.85 70.485 0) (effects (font (size 1.27 1.27)) (hide yes)))
  (pin "1"))
 (symbol
  (lib_id "PCM_Capacitor_AKL:C_0402")
  (at 67.31 81.28 0)
  (unit 1)
  (exclude_from_sim no)
  (in_bom yes)
  (on_board yes)
  (dnp no)
  (fields_autoplaced yes)
  (property "Reference" "C301" (at 71.12 80.0099 0) (effects (font (size 1.27 1.27)) (justify left)))
  (property "Value" "10nF" (at 71.12 82.5499 0) (effects (font (size 1.27 1.27)) (justify left)))
  (property "Footprint" "PCM_Capacitor_SMD_AKL:C_0402_1005Metric" (at 68.2752 85.09 0) (effects (font (size 1.27 1.27)) (hide yes)))
  (property "Datasheet" "~" (at 67.31 81.28 0) (effects (font (size 1.27 1.27)) (hide yes)))
  (property "Description" "SMD 0402 MLCC capacitor, Alternate KiCad Library" (at 67.31 81.28 0) (effects (font (size 1.27 1.27)) (hide yes)))
  (pin "1")
  (pin "2"))
 (symbol
  (lib_id "power:GND")
  (at 120.65 71.755 0)
  (unit 1)
  (exclude_from_sim no)
  (in_bom yes)
  (on_board yes)
  (dnp no)
  (fields_autoplaced yes)
  (property "Reference" "#PWR0306" (at 120.65 78.105 0) (effects (font (size 1.27 1.27)) (hide yes)))
  (property "Value" "GND" (at 120.65 76.835 0) (effects (font (size 1.27 1.27))))
  (property "Footprint" "" (at 120.65 71.755 0) (effects (font (size 1.27 1.27)) (hide yes)))
  (property "Datasheet" "" (at 120.65 71.755 0) (effects (font (size 1.27 1.27)) (hide yes)))
  (property "Description" "Power symbol creates a global label with name \"GND\" , ground" (at 120.65 71.755 0) (effects (font (size 1.27 1.27)) (hide yes)))
  (pin "1"))
 (symbol
  (lib_id "PCM_Capacitor_AKL:C_0402")
  (at 259.715 67.945 0)
  (unit 1)
  (exclude_from_sim no)
  (in_bom yes)
  (on_board yes)
  (dnp no)
  (fields_autoplaced yes)
  (property "Reference" "C305" (at 263.525 66.6749 0) (effects (font (size 1.27 1.27)) (justify left)))
  (property "Value" "2.2uF" (at 263.525 69.2149 0) (effects (font (size 1.27 1.27)) (justify left)))
  (property "Footprint" "PCM_Capacitor_SMD_AKL:C_0402_1005Metric" (at 260.6802 71.755 0) (effects (font (size 1.27 1.27)) (hide yes)))
  (property "Datasheet" "~" (at 259.715 67.945 0) (effects (font (size 1.27 1.27)) (hide yes)))
  (property "Description" "SMD 0402 MLCC capacitor, Alternate KiCad Library" (at 259.715 67.945 0) (effects (font (size 1.27 1.27)) (hide yes)))
  (pin "1")
  (pin "2")))
